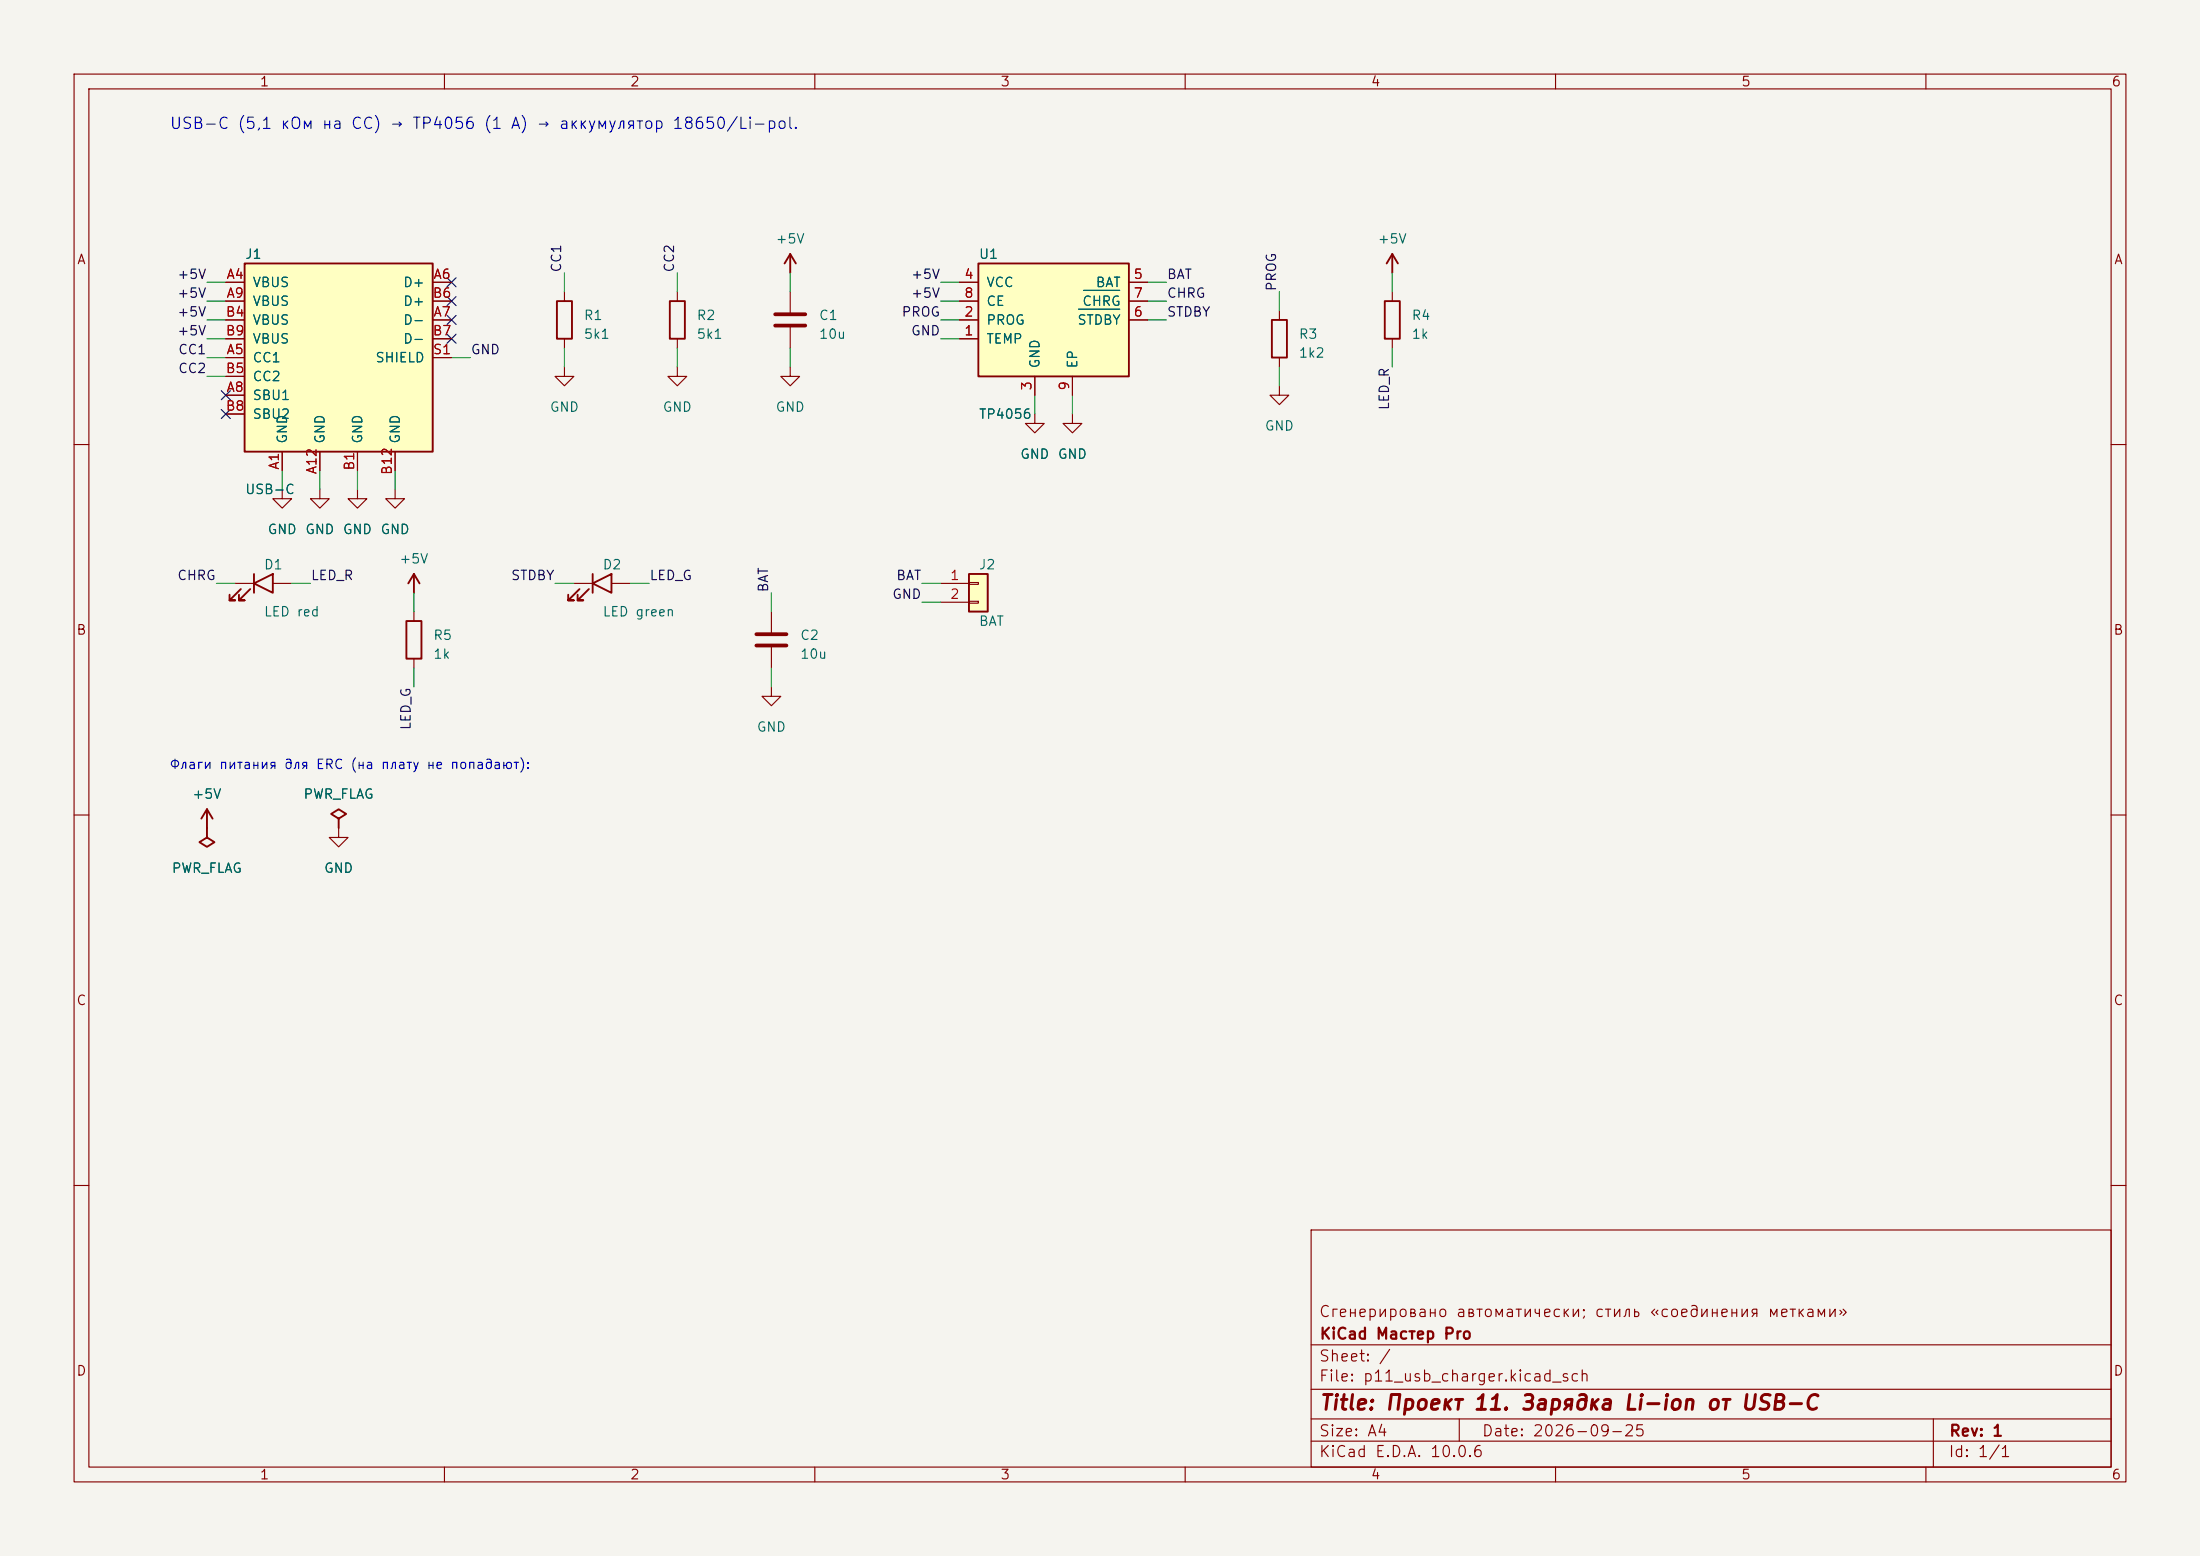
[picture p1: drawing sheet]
(kicad_sch (version 20231120) (generator "eeschema") (generator_version "8.0")
 (paper "A4")
 (title_block (title "Проект 11. Зарядка Li-ion от USB-C") (date "2026-09-25") (rev "1") (company "KiCad Мастер Pro") (comment 1 "Сгенерировано автоматически; стиль «соединения метками»"))
 (lib_symbols (symbol "KiCadMaster:USB_C_Receptacle_USB2.0" (pin_numbers) (pin_names (offset 1.016)) (exclude_from_sim no) (in_bom yes) (on_board yes) (property "Reference" "J" (at -12.7 13.97 0) (effects (font (size 1.27 1.27)))) (property "Value" "USB_C_Receptacle_USB2.0" (at -12.7 -17.78 0) (effects (font (size 1.27 1.27)))) (property "Footprint" "" (at 0 0 0) (effects (font (size 1.27 1.27)) hide)) (property "Datasheet" "~" (at 0 0 0) (effects (font (size 1.27 1.27)) hide)) (property "Description" "Гнездо USB-C (USB 2.0, 16 выводов)" (at 0 0 0) (effects (font (size 1.27 1.27)) hide)) (property "ki_keywords" "usb type-c" (at 0 0 0) (effects (font (size 1.27 1.27)) hide)) (symbol "USB_C_Receptacle_USB2.0_0_1" (rectangle (start -12.7 12.7) (end 12.7 -12.7) (stroke (width 0.254) (type default)) (fill (type background)))) (symbol "USB_C_Receptacle_USB2.0_1_1" (pin passive line (at -15.24 10.16 0) (length 2.54) (name "VBUS" (effects (font (size 1.27 1.27)))) (number "A4" (effects (font (size 1.27 1.27))))) (pin passive line (at -15.24 7.62 0) (length 2.54) (name "VBUS" (effects (font (size 1.27 1.27)))) (number "A9" (effects (font (size 1.27 1.27))))) (pin passive line (at -15.24 5.08 0) (length 2.54) (name "VBUS" (effects (font (size 1.27 1.27)))) (number "B4" (effects (font (size 1.27 1.27))))) (pin passive line (at -15.24 2.54 0) (length 2.54) (name "VBUS" (effects (font (size 1.27 1.27)))) (number "B9" (effects (font (size 1.27 1.27))))) (pin bidirectional line (at -15.24 0 0) (length 2.54) (name "CC1" (effects (font (size 1.27 1.27)))) (number "A5" (effects (font (size 1.27 1.27))))) (pin bidirectional line (at -15.24 -2.54 0) (length 2.54) (name "CC2" (effects (font (size 1.27 1.27)))) (number "B5" (effects (font (size 1.27 1.27))))) (pin bidirectional line (at -15.24 -5.08 0) (length 2.54) (name "SBU1" (effects (font (size 1.27 1.27)))) (number "A8" (effects (font (size 1.27 1.27))))) (pin bidirectional line (at -15.24 -7.62 0) (length 2.54) (name "SBU2" (effects (font (size 1.27 1.27)))) (number "B8" (effects (font (size 1.27 1.27))))) (pin bidirectional line (at 15.24 10.16 180) (length 2.54) (name "D+" (effects (font (size 1.27 1.27)))) (number "A6" (effects (font (size 1.27 1.27))))) (pin bidirectional line (at 15.24 7.62 180) (length 2.54) (name "D+" (effects (font (size 1.27 1.27)))) (number "B6" (effects (font (size 1.27 1.27))))) (pin bidirectional line (at 15.24 5.08 180) (length 2.54) (name "D-" (effects (font (size 1.27 1.27)))) (number "A7" (effects (font (size 1.27 1.27))))) (pin bidirectional line (at 15.24 2.54 180) (length 2.54) (name "D-" (effects (font (size 1.27 1.27)))) (number "B7" (effects (font (size 1.27 1.27))))) (pin passive line (at 15.24 0 180) (length 2.54) (name "SHIELD" (effects (font (size 1.27 1.27)))) (number "S1" (effects (font (size 1.27 1.27))))) (pin passive line (at -7.62 -15.24 90) (length 2.54) (name "GND" (effects (font (size 1.27 1.27)))) (number "A1" (effects (font (size 1.27 1.27))))) (pin passive line (at -2.54 -15.24 90) (length 2.54) (name "GND" (effects (font (size 1.27 1.27)))) (number "A12" (effects (font (size 1.27 1.27))))) (pin passive line (at 2.54 -15.24 90) (length 2.54) (name "GND" (effects (font (size 1.27 1.27)))) (number "B1" (effects (font (size 1.27 1.27))))) (pin passive line (at 7.62 -15.24 90) (length 2.54) (name "GND" (effects (font (size 1.27 1.27)))) (number "B12" (effects (font (size 1.27 1.27))))))) (symbol "KiCadMaster:R" (pin_numbers hide) (pin_names (offset 0) hide) (exclude_from_sim no) (in_bom yes) (on_board yes) (property "Reference" "R" (at 2.54 0.635 0) (effects (font (size 1.27 1.27)))) (property "Value" "R" (at 2.54 -1.905 0) (effects (font (size 1.27 1.27)))) (property "Footprint" "" (at 0 0 0) (effects (font (size 1.27 1.27)) hide)) (property "Datasheet" "~" (at 0 0 0) (effects (font (size 1.27 1.27)) hide)) (property "Description" "Резистор" (at 0 0 0) (effects (font (size 1.27 1.27)) hide)) (symbol "R_0_1" (rectangle (start -1.016 -2.54) (end 1.016 2.54) (stroke (width 0.254) (type default)) (fill (type none)))) (symbol "R_1_1" (pin passive line (at 0 3.81 270) (length 1.27) (name "~" (effects (font (size 1.27 1.27)))) (number "1" (effects (font (size 1.27 1.27))))) (pin passive line (at 0 -3.81 90) (length 1.27) (name "~" (effects (font (size 1.27 1.27)))) (number "2" (effects (font (size 1.27 1.27))))))) (symbol "KiCadMaster:C" (pin_numbers hide) (pin_names (offset 0) hide) (exclude_from_sim no) (in_bom yes) (on_board yes) (property "Reference" "C" (at 3.81 0.635 0) (effects (font (size 1.27 1.27)))) (property "Value" "C" (at 3.81 -1.905 0) (effects (font (size 1.27 1.27)))) (property "Footprint" "" (at 0 0 0) (effects (font (size 1.27 1.27)) hide)) (property "Datasheet" "~" (at 0 0 0) (effects (font (size 1.27 1.27)) hide)) (property "Description" "Конденсатор" (at 0 0 0) (effects (font (size 1.27 1.27)) hide)) (symbol "C_0_1" (polyline (pts (xy -2.032 0.762) (xy 2.032 0.762)) (stroke (width 0.508) (type default)) (fill (type none))) (polyline (pts (xy -2.032 -0.762) (xy 2.032 -0.762)) (stroke (width 0.508) (type default)) (fill (type none)))) (symbol "C_1_1" (pin passive line (at 0 3.81 270) (length 3.048) (name "~" (effects (font (size 1.27 1.27)))) (number "1" (effects (font (size 1.27 1.27))))) (pin passive line (at 0 -3.81 90) (length 3.048) (name "~" (effects (font (size 1.27 1.27)))) (number "2" (effects (font (size 1.27 1.27))))))) (symbol "KiCadMaster:TP4056" (pin_numbers) (pin_names (offset 1.016)) (exclude_from_sim no) (in_bom yes) (on_board yes) (property "Reference" "U" (at -10.16 8.89 0) (effects (font (size 1.27 1.27)))) (property "Value" "TP4056" (at -10.16 -12.7 0) (effects (font (size 1.27 1.27)))) (property "Footprint" "" (at 0 0 0) (effects (font (size 1.27 1.27)) hide)) (property "Datasheet" "~" (at 0 0 0) (effects (font (size 1.27 1.27)) hide)) (property "Description" "Зарядное Li-ion 1 А, ESOP-8" (at 0 0 0) (effects (font (size 1.27 1.27)) hide)) (property "ki_keywords" "charger" (at 0 0 0) (effects (font (size 1.27 1.27)) hide)) (symbol "TP4056_0_1" (rectangle (start -10.16 7.62) (end 10.16 -7.62) (stroke (width 0.254) (type default)) (fill (type background)))) (symbol "TP4056_1_1" (pin power_in line (at -12.7 5.08 0) (length 2.54) (name "VCC" (effects (font (size 1.27 1.27)))) (number "4" (effects (font (size 1.27 1.27))))) (pin input line (at -12.7 2.54 0) (length 2.54) (name "CE" (effects (font (size 1.27 1.27)))) (number "8" (effects (font (size 1.27 1.27))))) (pin passive line (at -12.7 0 0) (length 2.54) (name "PROG" (effects (font (size 1.27 1.27)))) (number "2" (effects (font (size 1.27 1.27))))) (pin input line (at -12.7 -2.54 0) (length 2.54) (name "TEMP" (effects (font (size 1.27 1.27)))) (number "1" (effects (font (size 1.27 1.27))))) (pin passive line (at 12.7 5.08 180) (length 2.54) (name "BAT" (effects (font (size 1.27 1.27)))) (number "5" (effects (font (size 1.27 1.27))))) (pin open_collector line (at 12.7 2.54 180) (length 2.54) (name "~{CHRG}" (effects (font (size 1.27 1.27)))) (number "7" (effects (font (size 1.27 1.27))))) (pin open_collector line (at 12.7 0 180) (length 2.54) (name "~{STDBY}" (effects (font (size 1.27 1.27)))) (number "6" (effects (font (size 1.27 1.27))))) (pin power_in line (at -2.54 -10.16 90) (length 2.54) (name "GND" (effects (font (size 1.27 1.27)))) (number "3" (effects (font (size 1.27 1.27))))) (pin power_in line (at 2.54 -10.16 90) (length 2.54) (name "EP" (effects (font (size 1.27 1.27)))) (number "9" (effects (font (size 1.27 1.27))))))) (symbol "KiCadMaster:LED" (pin_numbers hide) (pin_names (offset 0) hide) (exclude_from_sim no) (in_bom yes) (on_board yes) (property "Reference" "D" (at 0 2.54 0) (effects (font (size 1.27 1.27)))) (property "Value" "LED" (at 0 -3.81 0) (effects (font (size 1.27 1.27)))) (property "Footprint" "" (at 0 0 0) (effects (font (size 1.27 1.27)) hide)) (property "Datasheet" "~" (at 0 0 0) (effects (font (size 1.27 1.27)) hide)) (property "Description" "Светодиод" (at 0 0 0) (effects (font (size 1.27 1.27)) hide)) (symbol "LED_0_1" (polyline (pts (xy 1.27 1.27) (xy 1.27 -1.27) (xy -1.27 0) (xy 1.27 1.27)) (stroke (width 0.254) (type default)) (fill (type none))) (polyline (pts (xy -1.27 1.27) (xy -1.27 -1.27)) (stroke (width 0.254) (type default)) (fill (type none))) (polyline (pts (xy -3.048 -0.762) (xy -4.572 -2.286) (xy -3.81 -2.286) (xy -4.572 -2.286) (xy -4.572 -1.524)) (stroke (width 0.254) (type default)) (fill (type none))) (polyline (pts (xy -1.778 -0.762) (xy -3.302 -2.286) (xy -2.54 -2.286) (xy -3.302 -2.286) (xy -3.302 -1.524)) (stroke (width 0.254) (type default)) (fill (type none)))) (symbol "LED_1_1" (pin passive line (at -3.81 0 0) (length 2.54) (name "K" (effects (font (size 1.27 1.27)))) (number "1" (effects (font (size 1.27 1.27))))) (pin passive line (at 3.81 0 180) (length 2.54) (name "A" (effects (font (size 1.27 1.27)))) (number "2" (effects (font (size 1.27 1.27))))))) (symbol "KiCadMaster:Conn_01x02" (pin_numbers) (pin_names (offset 0) hide) (exclude_from_sim no) (in_bom yes) (on_board yes) (property "Reference" "J" (at 0 5.08 0) (effects (font (size 1.27 1.27)))) (property "Value" "Conn_01x02" (at 0 -2.54 0) (effects (font (size 1.27 1.27)))) (property "Footprint" "" (at 0 0 0) (effects (font (size 1.27 1.27)) hide)) (property "Datasheet" "~" (at 0 0 0) (effects (font (size 1.27 1.27)) hide)) (property "Description" "Разъём" (at 0 0 0) (effects (font (size 1.27 1.27)) hide)) (symbol "Conn_01x02_0_1" (rectangle (start -1.27 3.81) (end 1.27 -1.27) (stroke (width 0.254) (type default)) (fill (type background))) (rectangle (start -1.27 2.667) (end 0 2.413) (stroke (width 0.1524) (type default)) (fill (type none))) (rectangle (start -1.27 0.127) (end 0 -0.127) (stroke (width 0.1524) (type default)) (fill (type none)))) (symbol "Conn_01x02_1_1" (pin passive line (at -5.08 2.54 0) (length 3.81) (name "Pin_1" (effects (font (size 1.27 1.27)))) (number "1" (effects (font (size 1.27 1.27))))) (pin passive line (at -5.08 0 0) (length 3.81) (name "Pin_2" (effects (font (size 1.27 1.27)))) (number "2" (effects (font (size 1.27 1.27))))))) (symbol "KiCadMaster:GND" (power) (pin_numbers hide) (pin_names (offset 0) hide) (exclude_from_sim no) (in_bom yes) (on_board yes) (property "Reference" "#PWR" (at 0 -6.35 0) (effects (font (size 1.27 1.27)) hide)) (property "Value" "GND" (at 0 -3.81 0) (effects (font (size 1.27 1.27)))) (property "Footprint" "" (at 0 0 0) (effects (font (size 1.27 1.27)) hide)) (property "Datasheet" "~" (at 0 0 0) (effects (font (size 1.27 1.27)) hide)) (property "Description" "Символ питания: GND" (at 0 0 0) (effects (font (size 1.27 1.27)) hide)) (symbol "GND_0_1" (polyline (pts (xy 0 0) (xy 0 -1.27) (xy 1.27 -1.27) (xy 0 -2.54) (xy -1.27 -1.27) (xy 0 -1.27)) (stroke (width 0) (type default)) (fill (type none)))) (symbol "GND_1_1" (pin power_in line (at 0 0 270) (length 0) hide (name "GND" (effects (font (size 1.27 1.27)))) (number "1" (effects (font (size 1.27 1.27))))))) (symbol "KiCadMaster:+5V" (power) (pin_numbers hide) (pin_names (offset 0) hide) (exclude_from_sim no) (in_bom yes) (on_board yes) (property "Reference" "#PWR" (at 0 -3.81 0) (effects (font (size 1.27 1.27)) hide)) (property "Value" "+5V" (at 0 3.556 0) (effects (font (size 1.27 1.27)))) (property "Footprint" "" (at 0 0 0) (effects (font (size 1.27 1.27)) hide)) (property "Datasheet" "~" (at 0 0 0) (effects (font (size 1.27 1.27)) hide)) (property "Description" "Символ питания: +5V" (at 0 0 0) (effects (font (size 1.27 1.27)) hide)) (symbol "+5V_0_1" (polyline (pts (xy -0.762 1.27) (xy 0 2.54)) (stroke (width 0.254) (type default)) (fill (type none))) (polyline (pts (xy 0 0) (xy 0 2.54)) (stroke (width 0.254) (type default)) (fill (type none))) (polyline (pts (xy 0 2.54) (xy 0.762 1.27)) (stroke (width 0.254) (type default)) (fill (type none)))) (symbol "+5V_1_1" (pin power_in line (at 0 0 90) (length 0) hide (name "+5V" (effects (font (size 1.27 1.27)))) (number "1" (effects (font (size 1.27 1.27))))))) (symbol "KiCadMaster:PWR_FLAG" (power) (pin_numbers hide) (pin_names (offset 0) hide) (exclude_from_sim no) (in_bom yes) (on_board yes) (property "Reference" "#FLG" (at 0 1.905 0) (effects (font (size 1.27 1.27)) hide)) (property "Value" "PWR_FLAG" (at 0 3.81 0) (effects (font (size 1.27 1.27)))) (property "Footprint" "" (at 0 0 0) (effects (font (size 1.27 1.27)) hide)) (property "Datasheet" "~" (at 0 0 0) (effects (font (size 1.27 1.27)) hide)) (property "Description" "Флаг: цепь запитана извне (для ERC)" (at 0 0 0) (effects (font (size 1.27 1.27)) hide)) (symbol "PWR_FLAG_0_1" (polyline (pts (xy 0 0) (xy 0 1.27) (xy -1.016 1.905) (xy 0 2.54) (xy 1.016 1.905) (xy 0 1.27)) (stroke (width 0.254) (type default)) (fill (type none)))) (symbol "PWR_FLAG_1_1" (pin power_out line (at 0 0 90) (length 0) hide (name "pwr" (effects (font (size 1.27 1.27)))) (number "1" (effects (font (size 1.27 1.27))))))))
 (symbol (lib_id "KiCadMaster:USB_C_Receptacle_USB2.0") (at 45.72 48.26 0) (unit 1) (exclude_from_sim no) (in_bom yes) (on_board yes) (dnp no) (property "Reference" "J1" (at 33.02 34.29 0) (effects (font (size 1.27 1.27)) (justify left))) (property "Value" "USB-C" (at 33.02 66.04 0) (effects (font (size 1.27 1.27)) (justify left))) (property "Footprint" "Connector_USB:USB_C_Receptacle_GCT_USB4105-xx-A_16P_TopMnt_Horizontal" (at 45.72 48.26 0) (effects (font (size 1.27 1.27)) hide)) (property "Datasheet" "~" (at 45.72 48.26 0) (effects (font (size 1.27 1.27)) hide)) (property "Description" "Только питание, линии данных не используются" (at 45.72 48.26 0) (effects (font (size 1.27 1.27)) hide)) (pin "A4") (pin "A9") (pin "B4") (pin "B9") (pin "A5") (pin "B5") (pin "A8") (pin "B8") (pin "A6") (pin "B6") (pin "A7") (pin "B7") (pin "S1") (pin "A1") (pin "A12") (pin "B1") (pin "B12"))
 (wire (pts (xy 30.48 38.1) (xy 27.94 38.1)) (stroke (width 0) (type default)))
 (label "+5V" (at 27.94 38.1 180) (fields_autoplaced yes) (effects (font (size 1.27 1.27)) (justify right bottom)))
 (wire (pts (xy 30.48 40.64) (xy 27.94 40.64)) (stroke (width 0) (type default)))
 (label "+5V" (at 27.94 40.64 180) (fields_autoplaced yes) (effects (font (size 1.27 1.27)) (justify right bottom)))
 (wire (pts (xy 30.48 43.18) (xy 27.94 43.18)) (stroke (width 0) (type default)))
 (label "+5V" (at 27.94 43.18 180) (fields_autoplaced yes) (effects (font (size 1.27 1.27)) (justify right bottom)))
 (wire (pts (xy 30.48 45.72) (xy 27.94 45.72)) (stroke (width 0) (type default)))
 (label "+5V" (at 27.94 45.72 180) (fields_autoplaced yes) (effects (font (size 1.27 1.27)) (justify right bottom)))
 (wire (pts (xy 30.48 48.26) (xy 27.94 48.26)) (stroke (width 0) (type default)))
 (label "CC1" (at 27.94 48.26 180) (fields_autoplaced yes) (effects (font (size 1.27 1.27)) (justify right bottom)))
 (wire (pts (xy 30.48 50.8) (xy 27.94 50.8)) (stroke (width 0) (type default)))
 (label "CC2" (at 27.94 50.8 180) (fields_autoplaced yes) (effects (font (size 1.27 1.27)) (justify right bottom)))
 (no_connect (at 30.48 53.34))
 (no_connect (at 30.48 55.88))
 (no_connect (at 60.96 38.1))
 (no_connect (at 60.96 40.64))
 (no_connect (at 60.96 43.18))
 (no_connect (at 60.96 45.72))
 (wire (pts (xy 60.96 48.26) (xy 63.5 48.26)) (stroke (width 0) (type default)))
 (label "GND" (at 63.5 48.26 0) (fields_autoplaced yes) (effects (font (size 1.27 1.27)) (justify left bottom)))
 (wire (pts (xy 38.1 63.5) (xy 38.1 66.04)) (stroke (width 0) (type default)))
 (symbol (lib_id "KiCadMaster:GND") (at 38.1 66.04 0) (unit 1) (exclude_from_sim no) (in_bom yes) (on_board yes) (dnp no) (property "Reference" "#PWR01" (at 38.1 66.04 0) (effects (font (size 1.27 1.27)) hide)) (property "Value" "GND" (at 38.1 71.44 0) (effects (font (size 1.27 1.27)))) (property "Footprint" "" (at 38.1 66.04 0) (effects (font (size 1.27 1.27)) hide)) (property "Datasheet" "" (at 38.1 66.04 0) (effects (font (size 1.27 1.27)) hide)) (property "Description" "" (at 38.1 66.04 0) (effects (font (size 1.27 1.27)) hide)) (pin "1"))
 (wire (pts (xy 43.18 63.5) (xy 43.18 66.04)) (stroke (width 0) (type default)))
 (symbol (lib_id "KiCadMaster:GND") (at 43.18 66.04 0) (unit 1) (exclude_from_sim no) (in_bom yes) (on_board yes) (dnp no) (property "Reference" "#PWR02" (at 43.18 66.04 0) (effects (font (size 1.27 1.27)) hide)) (property "Value" "GND" (at 43.18 71.44 0) (effects (font (size 1.27 1.27)))) (property "Footprint" "" (at 43.18 66.04 0) (effects (font (size 1.27 1.27)) hide)) (property "Datasheet" "" (at 43.18 66.04 0) (effects (font (size 1.27 1.27)) hide)) (property "Description" "" (at 43.18 66.04 0) (effects (font (size 1.27 1.27)) hide)) (pin "1"))
 (wire (pts (xy 48.26 63.5) (xy 48.26 66.04)) (stroke (width 0) (type default)))
 (symbol (lib_id "KiCadMaster:GND") (at 48.26 66.04 0) (unit 1) (exclude_from_sim no) (in_bom yes) (on_board yes) (dnp no) (property "Reference" "#PWR03" (at 48.26 66.04 0) (effects (font (size 1.27 1.27)) hide)) (property "Value" "GND" (at 48.26 71.44 0) (effects (font (size 1.27 1.27)))) (property "Footprint" "" (at 48.26 66.04 0) (effects (font (size 1.27 1.27)) hide)) (property "Datasheet" "" (at 48.26 66.04 0) (effects (font (size 1.27 1.27)) hide)) (property "Description" "" (at 48.26 66.04 0) (effects (font (size 1.27 1.27)) hide)) (pin "1"))
 (wire (pts (xy 53.34 63.5) (xy 53.34 66.04)) (stroke (width 0) (type default)))
 (symbol (lib_id "KiCadMaster:GND") (at 53.34 66.04 0) (unit 1) (exclude_from_sim no) (in_bom yes) (on_board yes) (dnp no) (property "Reference" "#PWR04" (at 53.34 66.04 0) (effects (font (size 1.27 1.27)) hide)) (property "Value" "GND" (at 53.34 71.44 0) (effects (font (size 1.27 1.27)))) (property "Footprint" "" (at 53.34 66.04 0) (effects (font (size 1.27 1.27)) hide)) (property "Datasheet" "" (at 53.34 66.04 0) (effects (font (size 1.27 1.27)) hide)) (property "Description" "" (at 53.34 66.04 0) (effects (font (size 1.27 1.27)) hide)) (pin "1"))
 (symbol (lib_id "KiCadMaster:R") (at 76.2 43.18 0) (unit 1) (exclude_from_sim no) (in_bom yes) (on_board yes) (dnp no) (property "Reference" "R1" (at 78.74 42.545 0) (effects (font (size 1.27 1.27)) (justify left))) (property "Value" "5k1" (at 78.74 45.085 0) (effects (font (size 1.27 1.27)) (justify left))) (property "Footprint" "Resistor_SMD:R_0805_2012Metric" (at 76.2 43.18 0) (effects (font (size 1.27 1.27)) hide)) (property "Datasheet" "~" (at 76.2 43.18 0) (effects (font (size 1.27 1.27)) hide)) (property "Description" "CC1" (at 76.2 43.18 0) (effects (font (size 1.27 1.27)) hide)) (pin "1") (pin "2"))
 (wire (pts (xy 76.2 39.37) (xy 76.2 36.83)) (stroke (width 0) (type default)))
 (label "CC1" (at 76.2 36.83 90) (fields_autoplaced yes) (effects (font (size 1.27 1.27)) (justify left bottom)))
 (wire (pts (xy 76.2 46.99) (xy 76.2 49.53)) (stroke (width 0) (type default)))
 (symbol (lib_id "KiCadMaster:GND") (at 76.2 49.53 0) (unit 1) (exclude_from_sim no) (in_bom yes) (on_board yes) (dnp no) (property "Reference" "#PWR05" (at 76.2 49.53 0) (effects (font (size 1.27 1.27)) hide)) (property "Value" "GND" (at 76.2 54.93 0) (effects (font (size 1.27 1.27)))) (property "Footprint" "" (at 76.2 49.53 0) (effects (font (size 1.27 1.27)) hide)) (property "Datasheet" "" (at 76.2 49.53 0) (effects (font (size 1.27 1.27)) hide)) (property "Description" "" (at 76.2 49.53 0) (effects (font (size 1.27 1.27)) hide)) (pin "1"))
 (symbol (lib_id "KiCadMaster:R") (at 91.44 43.18 0) (unit 1) (exclude_from_sim no) (in_bom yes) (on_board yes) (dnp no) (property "Reference" "R2" (at 93.98 42.545 0) (effects (font (size 1.27 1.27)) (justify left))) (property "Value" "5k1" (at 93.98 45.085 0) (effects (font (size 1.27 1.27)) (justify left))) (property "Footprint" "Resistor_SMD:R_0805_2012Metric" (at 91.44 43.18 0) (effects (font (size 1.27 1.27)) hide)) (property "Datasheet" "~" (at 91.44 43.18 0) (effects (font (size 1.27 1.27)) hide)) (property "Description" "CC2" (at 91.44 43.18 0) (effects (font (size 1.27 1.27)) hide)) (pin "1") (pin "2"))
 (wire (pts (xy 91.44 39.37) (xy 91.44 36.83)) (stroke (width 0) (type default)))
 (label "CC2" (at 91.44 36.83 90) (fields_autoplaced yes) (effects (font (size 1.27 1.27)) (justify left bottom)))
 (wire (pts (xy 91.44 46.99) (xy 91.44 49.53)) (stroke (width 0) (type default)))
 (symbol (lib_id "KiCadMaster:GND") (at 91.44 49.53 0) (unit 1) (exclude_from_sim no) (in_bom yes) (on_board yes) (dnp no) (property "Reference" "#PWR06" (at 91.44 49.53 0) (effects (font (size 1.27 1.27)) hide)) (property "Value" "GND" (at 91.44 54.93 0) (effects (font (size 1.27 1.27)))) (property "Footprint" "" (at 91.44 49.53 0) (effects (font (size 1.27 1.27)) hide)) (property "Datasheet" "" (at 91.44 49.53 0) (effects (font (size 1.27 1.27)) hide)) (property "Description" "" (at 91.44 49.53 0) (effects (font (size 1.27 1.27)) hide)) (pin "1"))
 (symbol (lib_id "KiCadMaster:C") (at 106.68 43.18 0) (unit 1) (exclude_from_sim no) (in_bom yes) (on_board yes) (dnp no) (property "Reference" "C1" (at 110.49 42.545 0) (effects (font (size 1.27 1.27)) (justify left))) (property "Value" "10u" (at 110.49 45.085 0) (effects (font (size 1.27 1.27)) (justify left))) (property "Footprint" "Capacitor_SMD:C_0805_2012Metric" (at 106.68 43.18 0) (effects (font (size 1.27 1.27)) hide)) (property "Datasheet" "~" (at 106.68 43.18 0) (effects (font (size 1.27 1.27)) hide)) (property "Description" "Входной" (at 106.68 43.18 0) (effects (font (size 1.27 1.27)) hide)) (pin "1") (pin "2"))
 (wire (pts (xy 106.68 39.37) (xy 106.68 36.83)) (stroke (width 0) (type default)))
 (symbol (lib_id "KiCadMaster:+5V") (at 106.68 36.83 0) (unit 1) (exclude_from_sim no) (in_bom yes) (on_board yes) (dnp no) (property "Reference" "#PWR07" (at 106.68 36.83 0) (effects (font (size 1.27 1.27)) hide)) (property "Value" "+5V" (at 106.68 32.23 0) (effects (font (size 1.27 1.27)))) (property "Footprint" "" (at 106.68 36.83 0) (effects (font (size 1.27 1.27)) hide)) (property "Datasheet" "" (at 106.68 36.83 0) (effects (font (size 1.27 1.27)) hide)) (property "Description" "" (at 106.68 36.83 0) (effects (font (size 1.27 1.27)) hide)) (pin "1"))
 (wire (pts (xy 106.68 46.99) (xy 106.68 49.53)) (stroke (width 0) (type default)))
 (symbol (lib_id "KiCadMaster:GND") (at 106.68 49.53 0) (unit 1) (exclude_from_sim no) (in_bom yes) (on_board yes) (dnp no) (property "Reference" "#PWR08" (at 106.68 49.53 0) (effects (font (size 1.27 1.27)) hide)) (property "Value" "GND" (at 106.68 54.93 0) (effects (font (size 1.27 1.27)))) (property "Footprint" "" (at 106.68 49.53 0) (effects (font (size 1.27 1.27)) hide)) (property "Datasheet" "" (at 106.68 49.53 0) (effects (font (size 1.27 1.27)) hide)) (property "Description" "" (at 106.68 49.53 0) (effects (font (size 1.27 1.27)) hide)) (pin "1"))
 (symbol (lib_id "KiCadMaster:TP4056") (at 142.24 43.18 0) (unit 1) (exclude_from_sim no) (in_bom yes) (on_board yes) (dnp no) (property "Reference" "U1" (at 132.08 34.29 0) (effects (font (size 1.27 1.27)) (justify left))) (property "Value" "TP4056" (at 132.08 55.88 0) (effects (font (size 1.27 1.27)) (justify left))) (property "Footprint" "Package_SO:SOIC-8-1EP_3.9x4.9mm_P1.27mm_EP2.41x3.3mm" (at 142.24 43.18 0) (effects (font (size 1.27 1.27)) hide)) (property "Datasheet" "~" (at 142.24 43.18 0) (effects (font (size 1.27 1.27)) hide)) (property "Description" "Зарядка" (at 142.24 43.18 0) (effects (font (size 1.27 1.27)) hide)) (pin "4") (pin "8") (pin "2") (pin "1") (pin "5") (pin "7") (pin "6") (pin "3") (pin "9"))
 (wire (pts (xy 129.54 38.1) (xy 127 38.1)) (stroke (width 0) (type default)))
 (label "+5V" (at 127 38.1 180) (fields_autoplaced yes) (effects (font (size 1.27 1.27)) (justify right bottom)))
 (wire (pts (xy 129.54 40.64) (xy 127 40.64)) (stroke (width 0) (type default)))
 (label "+5V" (at 127 40.64 180) (fields_autoplaced yes) (effects (font (size 1.27 1.27)) (justify right bottom)))
 (wire (pts (xy 129.54 43.18) (xy 127 43.18)) (stroke (width 0) (type default)))
 (label "PROG" (at 127 43.18 180) (fields_autoplaced yes) (effects (font (size 1.27 1.27)) (justify right bottom)))
 (wire (pts (xy 129.54 45.72) (xy 127 45.72)) (stroke (width 0) (type default)))
 (label "GND" (at 127 45.72 180) (fields_autoplaced yes) (effects (font (size 1.27 1.27)) (justify right bottom)))
 (wire (pts (xy 154.94 38.1) (xy 157.48 38.1)) (stroke (width 0) (type default)))
 (label "BAT" (at 157.48 38.1 0) (fields_autoplaced yes) (effects (font (size 1.27 1.27)) (justify left bottom)))
 (wire (pts (xy 154.94 40.64) (xy 157.48 40.64)) (stroke (width 0) (type default)))
 (label "CHRG" (at 157.48 40.64 0) (fields_autoplaced yes) (effects (font (size 1.27 1.27)) (justify left bottom)))
 (wire (pts (xy 154.94 43.18) (xy 157.48 43.18)) (stroke (width 0) (type default)))
 (label "STDBY" (at 157.48 43.18 0) (fields_autoplaced yes) (effects (font (size 1.27 1.27)) (justify left bottom)))
 (wire (pts (xy 139.7 53.34) (xy 139.7 55.88)) (stroke (width 0) (type default)))
 (symbol (lib_id "KiCadMaster:GND") (at 139.7 55.88 0) (unit 1) (exclude_from_sim no) (in_bom yes) (on_board yes) (dnp no) (property "Reference" "#PWR09" (at 139.7 55.88 0) (effects (font (size 1.27 1.27)) hide)) (property "Value" "GND" (at 139.7 61.28 0) (effects (font (size 1.27 1.27)))) (property "Footprint" "" (at 139.7 55.88 0) (effects (font (size 1.27 1.27)) hide)) (property "Datasheet" "" (at 139.7 55.88 0) (effects (font (size 1.27 1.27)) hide)) (property "Description" "" (at 139.7 55.88 0) (effects (font (size 1.27 1.27)) hide)) (pin "1"))
 (wire (pts (xy 144.78 53.34) (xy 144.78 55.88)) (stroke (width 0) (type default)))
 (symbol (lib_id "KiCadMaster:GND") (at 144.78 55.88 0) (unit 1) (exclude_from_sim no) (in_bom yes) (on_board yes) (dnp no) (property "Reference" "#PWR10" (at 144.78 55.88 0) (effects (font (size 1.27 1.27)) hide)) (property "Value" "GND" (at 144.78 61.28 0) (effects (font (size 1.27 1.27)))) (property "Footprint" "" (at 144.78 55.88 0) (effects (font (size 1.27 1.27)) hide)) (property "Datasheet" "" (at 144.78 55.88 0) (effects (font (size 1.27 1.27)) hide)) (property "Description" "" (at 144.78 55.88 0) (effects (font (size 1.27 1.27)) hide)) (pin "1"))
 (symbol (lib_id "KiCadMaster:R") (at 172.72 45.72 0) (unit 1) (exclude_from_sim no) (in_bom yes) (on_board yes) (dnp no) (property "Reference" "R3" (at 175.26 45.085 0) (effects (font (size 1.27 1.27)) (justify left))) (property "Value" "1k2" (at 175.26 47.625 0) (effects (font (size 1.27 1.27)) (justify left))) (property "Footprint" "Resistor_SMD:R_0805_2012Metric" (at 172.72 45.72 0) (effects (font (size 1.27 1.27)) hide)) (property "Datasheet" "~" (at 172.72 45.72 0) (effects (font (size 1.27 1.27)) hide)) (property "Description" "Ток 1 А" (at 172.72 45.72 0) (effects (font (size 1.27 1.27)) hide)) (pin "1") (pin "2"))
 (wire (pts (xy 172.72 41.91) (xy 172.72 39.37)) (stroke (width 0) (type default)))
 (label "PROG" (at 172.72 39.37 90) (fields_autoplaced yes) (effects (font (size 1.27 1.27)) (justify left bottom)))
 (wire (pts (xy 172.72 49.53) (xy 172.72 52.07)) (stroke (width 0) (type default)))
 (symbol (lib_id "KiCadMaster:GND") (at 172.72 52.07 0) (unit 1) (exclude_from_sim no) (in_bom yes) (on_board yes) (dnp no) (property "Reference" "#PWR11" (at 172.72 52.07 0) (effects (font (size 1.27 1.27)) hide)) (property "Value" "GND" (at 172.72 57.47 0) (effects (font (size 1.27 1.27)))) (property "Footprint" "" (at 172.72 52.07 0) (effects (font (size 1.27 1.27)) hide)) (property "Datasheet" "" (at 172.72 52.07 0) (effects (font (size 1.27 1.27)) hide)) (property "Description" "" (at 172.72 52.07 0) (effects (font (size 1.27 1.27)) hide)) (pin "1"))
 (symbol (lib_id "KiCadMaster:R") (at 187.96 43.18 0) (unit 1) (exclude_from_sim no) (in_bom yes) (on_board yes) (dnp no) (property "Reference" "R4" (at 190.5 42.545 0) (effects (font (size 1.27 1.27)) (justify left))) (property "Value" "1k" (at 190.5 45.085 0) (effects (font (size 1.27 1.27)) (justify left))) (property "Footprint" "Resistor_SMD:R_0805_2012Metric" (at 187.96 43.18 0) (effects (font (size 1.27 1.27)) hide)) (property "Datasheet" "~" (at 187.96 43.18 0) (effects (font (size 1.27 1.27)) hide)) (property "Description" "Индикатор" (at 187.96 43.18 0) (effects (font (size 1.27 1.27)) hide)) (pin "1") (pin "2"))
 (wire (pts (xy 187.96 39.37) (xy 187.96 36.83)) (stroke (width 0) (type default)))
 (symbol (lib_id "KiCadMaster:+5V") (at 187.96 36.83 0) (unit 1) (exclude_from_sim no) (in_bom yes) (on_board yes) (dnp no) (property "Reference" "#PWR12" (at 187.96 36.83 0) (effects (font (size 1.27 1.27)) hide)) (property "Value" "+5V" (at 187.96 32.23 0) (effects (font (size 1.27 1.27)))) (property "Footprint" "" (at 187.96 36.83 0) (effects (font (size 1.27 1.27)) hide)) (property "Datasheet" "" (at 187.96 36.83 0) (effects (font (size 1.27 1.27)) hide)) (property "Description" "" (at 187.96 36.83 0) (effects (font (size 1.27 1.27)) hide)) (pin "1"))
 (wire (pts (xy 187.96 46.99) (xy 187.96 49.53)) (stroke (width 0) (type default)))
 (label "LED_R" (at 187.96 49.53 270) (fields_autoplaced yes) (effects (font (size 1.27 1.27)) (justify right bottom)))
 (symbol (lib_id "KiCadMaster:LED") (at 35.56 78.74 0) (unit 1) (exclude_from_sim no) (in_bom yes) (on_board yes) (dnp no) (property "Reference" "D1" (at 35.56 76.2 0) (effects (font (size 1.27 1.27)) (justify left))) (property "Value" "LED red" (at 35.56 82.55 0) (effects (font (size 1.27 1.27)) (justify left))) (property "Footprint" "LED_SMD:LED_0805_2012Metric" (at 35.56 78.74 0) (effects (font (size 1.27 1.27)) hide)) (property "Datasheet" "~" (at 35.56 78.74 0) (effects (font (size 1.27 1.27)) hide)) (property "Description" "Заряд" (at 35.56 78.74 0) (effects (font (size 1.27 1.27)) hide)) (pin "1") (pin "2"))
 (wire (pts (xy 31.75 78.74) (xy 29.21 78.74)) (stroke (width 0) (type default)))
 (label "CHRG" (at 29.21 78.74 180) (fields_autoplaced yes) (effects (font (size 1.27 1.27)) (justify right bottom)))
 (wire (pts (xy 39.37 78.74) (xy 41.91 78.74)) (stroke (width 0) (type default)))
 (label "LED_R" (at 41.91 78.74 0) (fields_autoplaced yes) (effects (font (size 1.27 1.27)) (justify left bottom)))
 (symbol (lib_id "KiCadMaster:R") (at 55.88 86.36 0) (unit 1) (exclude_from_sim no) (in_bom yes) (on_board yes) (dnp no) (property "Reference" "R5" (at 58.42 85.725 0) (effects (font (size 1.27 1.27)) (justify left))) (property "Value" "1k" (at 58.42 88.265 0) (effects (font (size 1.27 1.27)) (justify left))) (property "Footprint" "Resistor_SMD:R_0805_2012Metric" (at 55.88 86.36 0) (effects (font (size 1.27 1.27)) hide)) (property "Datasheet" "~" (at 55.88 86.36 0) (effects (font (size 1.27 1.27)) hide)) (property "Description" "Индикатор" (at 55.88 86.36 0) (effects (font (size 1.27 1.27)) hide)) (pin "1") (pin "2"))
 (wire (pts (xy 55.88 82.55) (xy 55.88 80.01)) (stroke (width 0) (type default)))
 (symbol (lib_id "KiCadMaster:+5V") (at 55.88 80.01 0) (unit 1) (exclude_from_sim no) (in_bom yes) (on_board yes) (dnp no) (property "Reference" "#PWR13" (at 55.88 80.01 0) (effects (font (size 1.27 1.27)) hide)) (property "Value" "+5V" (at 55.88 75.41 0) (effects (font (size 1.27 1.27)))) (property "Footprint" "" (at 55.88 80.01 0) (effects (font (size 1.27 1.27)) hide)) (property "Datasheet" "" (at 55.88 80.01 0) (effects (font (size 1.27 1.27)) hide)) (property "Description" "" (at 55.88 80.01 0) (effects (font (size 1.27 1.27)) hide)) (pin "1"))
 (wire (pts (xy 55.88 90.17) (xy 55.88 92.71)) (stroke (width 0) (type default)))
 (label "LED_G" (at 55.88 92.71 270) (fields_autoplaced yes) (effects (font (size 1.27 1.27)) (justify right bottom)))
 (symbol (lib_id "KiCadMaster:LED") (at 81.28 78.74 0) (unit 1) (exclude_from_sim no) (in_bom yes) (on_board yes) (dnp no) (property "Reference" "D2" (at 81.28 76.2 0) (effects (font (size 1.27 1.27)) (justify left))) (property "Value" "LED green" (at 81.28 82.55 0) (effects (font (size 1.27 1.27)) (justify left))) (property "Footprint" "LED_SMD:LED_0805_2012Metric" (at 81.28 78.74 0) (effects (font (size 1.27 1.27)) hide)) (property "Datasheet" "~" (at 81.28 78.74 0) (effects (font (size 1.27 1.27)) hide)) (property "Description" "Готово" (at 81.28 78.74 0) (effects (font (size 1.27 1.27)) hide)) (pin "1") (pin "2"))
 (wire (pts (xy 77.47 78.74) (xy 74.93 78.74)) (stroke (width 0) (type default)))
 (label "STDBY" (at 74.93 78.74 180) (fields_autoplaced yes) (effects (font (size 1.27 1.27)) (justify right bottom)))
 (wire (pts (xy 85.09 78.74) (xy 87.63 78.74)) (stroke (width 0) (type default)))
 (label "LED_G" (at 87.63 78.74 0) (fields_autoplaced yes) (effects (font (size 1.27 1.27)) (justify left bottom)))
 (symbol (lib_id "KiCadMaster:C") (at 104.14 86.36 0) (unit 1) (exclude_from_sim no) (in_bom yes) (on_board yes) (dnp no) (property "Reference" "C2" (at 107.95 85.725 0) (effects (font (size 1.27 1.27)) (justify left))) (property "Value" "10u" (at 107.95 88.265 0) (effects (font (size 1.27 1.27)) (justify left))) (property "Footprint" "Capacitor_SMD:C_0805_2012Metric" (at 104.14 86.36 0) (effects (font (size 1.27 1.27)) hide)) (property "Datasheet" "~" (at 104.14 86.36 0) (effects (font (size 1.27 1.27)) hide)) (property "Description" "Выходной" (at 104.14 86.36 0) (effects (font (size 1.27 1.27)) hide)) (pin "1") (pin "2"))
 (wire (pts (xy 104.14 82.55) (xy 104.14 80.01)) (stroke (width 0) (type default)))
 (label "BAT" (at 104.14 80.01 90) (fields_autoplaced yes) (effects (font (size 1.27 1.27)) (justify left bottom)))
 (wire (pts (xy 104.14 90.17) (xy 104.14 92.71)) (stroke (width 0) (type default)))
 (symbol (lib_id "KiCadMaster:GND") (at 104.14 92.71 0) (unit 1) (exclude_from_sim no) (in_bom yes) (on_board yes) (dnp no) (property "Reference" "#PWR14" (at 104.14 92.71 0) (effects (font (size 1.27 1.27)) hide)) (property "Value" "GND" (at 104.14 98.11 0) (effects (font (size 1.27 1.27)))) (property "Footprint" "" (at 104.14 92.71 0) (effects (font (size 1.27 1.27)) hide)) (property "Datasheet" "" (at 104.14 92.71 0) (effects (font (size 1.27 1.27)) hide)) (property "Description" "" (at 104.14 92.71 0) (effects (font (size 1.27 1.27)) hide)) (pin "1"))
 (symbol (lib_id "KiCadMaster:Conn_01x02") (at 132.08 81.28 0) (unit 1) (exclude_from_sim no) (in_bom yes) (on_board yes) (dnp no) (property "Reference" "J2" (at 132.08 76.2 0) (effects (font (size 1.27 1.27)) (justify left))) (property "Value" "BAT" (at 132.08 83.82 0) (effects (font (size 1.27 1.27)) (justify left))) (property "Footprint" "Connector_JST:JST_PH_B2B-PH-K_1x02_P2.00mm_Vertical" (at 132.08 81.28 0) (effects (font (size 1.27 1.27)) hide)) (property "Datasheet" "~" (at 132.08 81.28 0) (effects (font (size 1.27 1.27)) hide)) (property "Description" "Аккумулятор" (at 132.08 81.28 0) (effects (font (size 1.27 1.27)) hide)) (pin "1") (pin "2"))
 (wire (pts (xy 127 78.74) (xy 124.46 78.74)) (stroke (width 0) (type default)))
 (label "BAT" (at 124.46 78.74 180) (fields_autoplaced yes) (effects (font (size 1.27 1.27)) (justify right bottom)))
 (wire (pts (xy 127 81.28) (xy 124.46 81.28)) (stroke (width 0) (type default)))
 (label "GND" (at 124.46 81.28 180) (fields_autoplaced yes) (effects (font (size 1.27 1.27)) (justify right bottom)))
 (text "Флаги питания для ERC (на плату не попадают):" (exclude_from_sim no) (at 22.86 104.14 0) (effects (font (size 1.27 1.27)) (justify left bottom)))
 (symbol (lib_id "KiCadMaster:+5V") (at 27.94 111.76 0) (unit 1) (exclude_from_sim no) (in_bom yes) (on_board yes) (dnp no) (property "Reference" "#PWR15" (at 27.94 111.76 0) (effects (font (size 1.27 1.27)) hide)) (property "Value" "+5V" (at 27.94 107.16 0) (effects (font (size 1.27 1.27)))) (property "Footprint" "" (at 27.94 111.76 0) (effects (font (size 1.27 1.27)) hide)) (property "Datasheet" "" (at 27.94 111.76 0) (effects (font (size 1.27 1.27)) hide)) (property "Description" "" (at 27.94 111.76 0) (effects (font (size 1.27 1.27)) hide)) (pin "1"))
 (symbol (lib_id "KiCadMaster:PWR_FLAG") (at 27.94 111.76 180) (unit 1) (exclude_from_sim no) (in_bom yes) (on_board yes) (dnp no) (property "Reference" "#FLG16" (at 27.94 111.76 0) (effects (font (size 1.27 1.27)) hide)) (property "Value" "PWR_FLAG" (at 27.94 117.16 0) (effects (font (size 1.27 1.27)))) (property "Footprint" "" (at 27.94 111.76 0) (effects (font (size 1.27 1.27)) hide)) (property "Datasheet" "" (at 27.94 111.76 0) (effects (font (size 1.27 1.27)) hide)) (property "Description" "" (at 27.94 111.76 0) (effects (font (size 1.27 1.27)) hide)) (pin "1"))
 (symbol (lib_id "KiCadMaster:GND") (at 45.72 111.76 0) (unit 1) (exclude_from_sim no) (in_bom yes) (on_board yes) (dnp no) (property "Reference" "#PWR17" (at 45.72 111.76 0) (effects (font (size 1.27 1.27)) hide)) (property "Value" "GND" (at 45.72 117.16 0) (effects (font (size 1.27 1.27)))) (property "Footprint" "" (at 45.72 111.76 0) (effects (font (size 1.27 1.27)) hide)) (property "Datasheet" "" (at 45.72 111.76 0) (effects (font (size 1.27 1.27)) hide)) (property "Description" "" (at 45.72 111.76 0) (effects (font (size 1.27 1.27)) hide)) (pin "1"))
 (symbol (lib_id "KiCadMaster:PWR_FLAG") (at 45.72 111.76 0) (unit 1) (exclude_from_sim no) (in_bom yes) (on_board yes) (dnp no) (property "Reference" "#FLG18" (at 45.72 111.76 0) (effects (font (size 1.27 1.27)) hide)) (property "Value" "PWR_FLAG" (at 45.72 107.16 0) (effects (font (size 1.27 1.27)))) (property "Footprint" "" (at 45.72 111.76 0) (effects (font (size 1.27 1.27)) hide)) (property "Datasheet" "" (at 45.72 111.76 0) (effects (font (size 1.27 1.27)) hide)) (property "Description" "" (at 45.72 111.76 0) (effects (font (size 1.27 1.27)) hide)) (pin "1"))
 (text "USB-C (5,1 кОм на CC) → TP4056 (1 А) → аккумулятор 18650/Li-pol." (exclude_from_sim no) (at 22.86 17.78 0) (effects (font (size 1.524 1.524)) (justify left bottom)))
 (sheet_instances (path "" (page "1"))))
